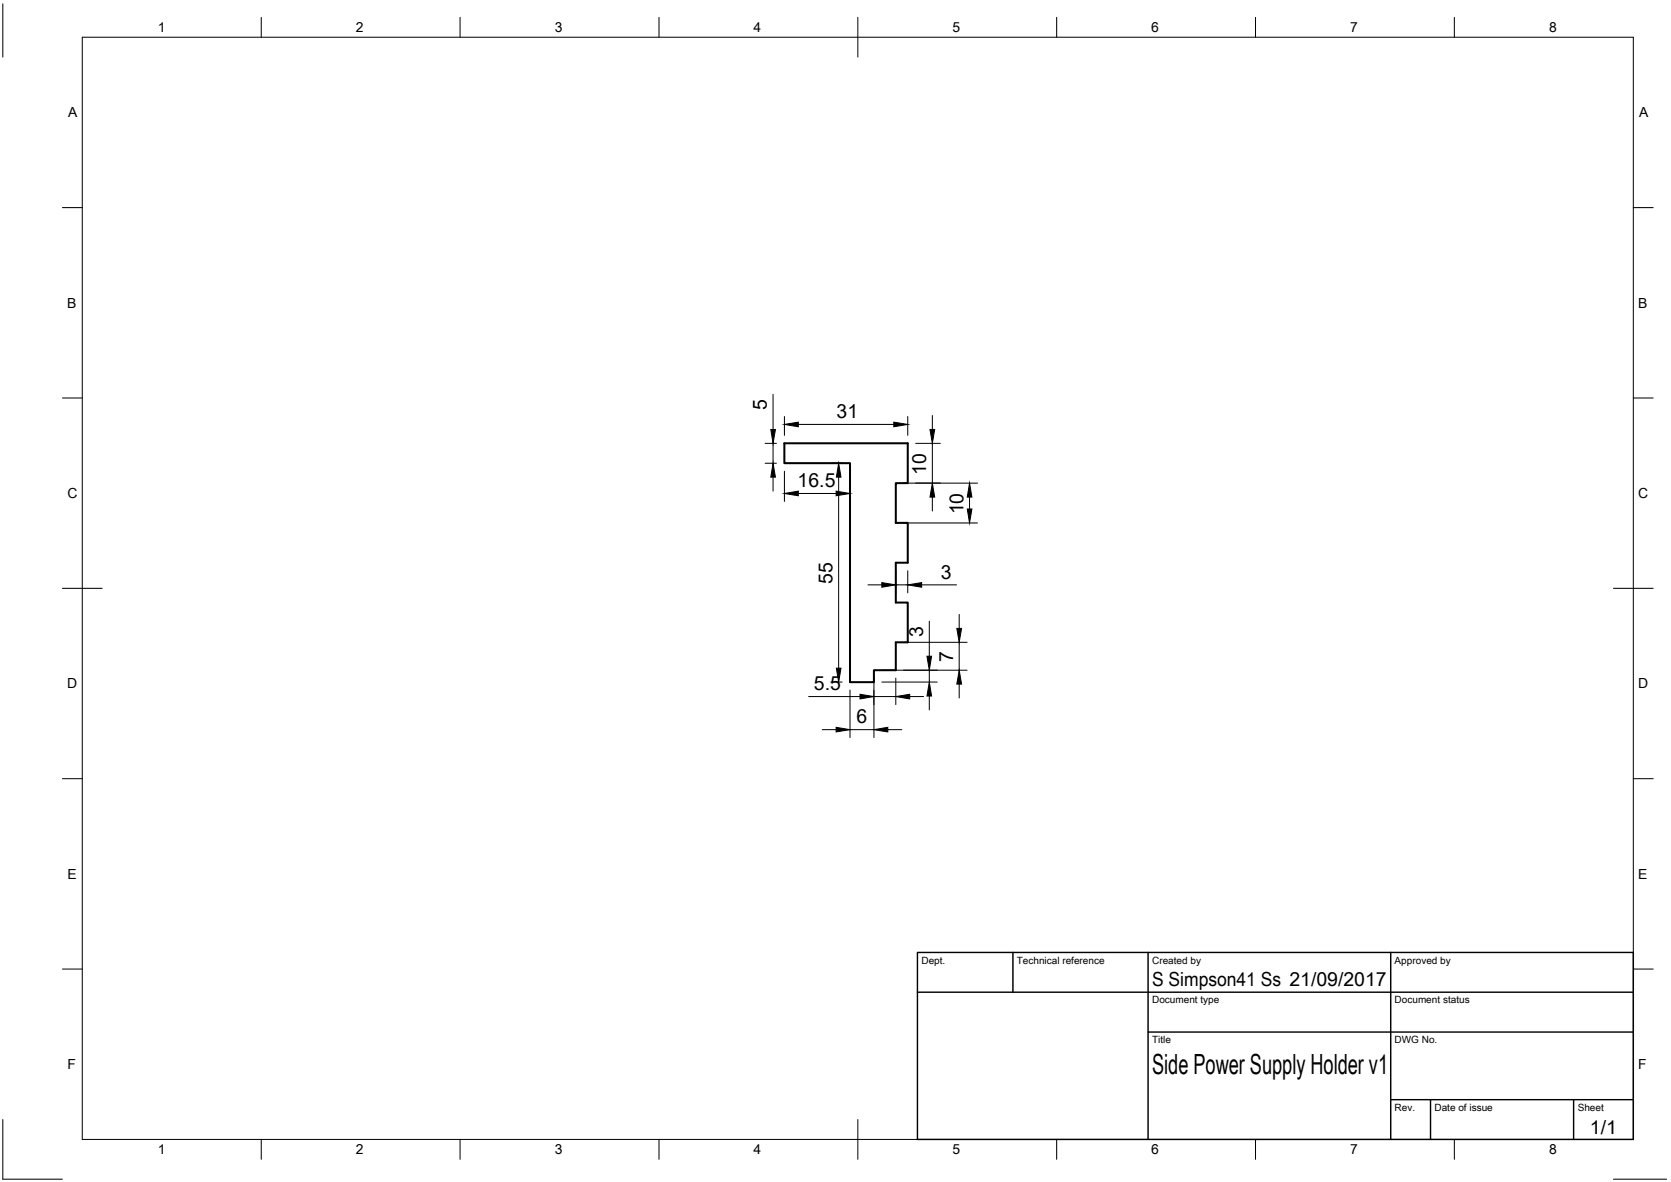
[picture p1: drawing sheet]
<svg xmlns="http://www.w3.org/2000/svg" width="420mm" height="297mm" viewBox="0 0 420 297" stroke-linecap="round" stroke-linejoin="round" font-family="sans-serif">
<!-- layer: Visible -->
<path d="M197.2 111.4h31v10h-3v10h3v10h-3v10h3v10h-3v7h-5.5v3h-6v-55h-16.5z" fill="none" stroke="#000" stroke-width=".51"/>
<!-- layer: Border -->
<g fill="none" stroke="#000" stroke-width=".25">
<path d="M.7 1v13.4M20.7 9.4h390v276.9h-390zM65.7 4.4v5M115.7 4.4v5M165.7 4.4v5M215.7 4.4v10M265.7 4.4v5M315.7 4.4v5M365.7 4.4v5M15.7 52.2h5M410.7 52.2h5M15.7 100h5"/>
<path d="M410.7 100h5M15.7 147.8h10M405.7 147.8h10M15.7 195.7h5M410.7 195.7h5M15.7 243.5h5M410.7 243.5h5M.7 281.3v15h15M65.7 286.3v5M115.7 286.3v5M165.7 286.3v5M215.7 281.3v10"/>
<path d="M265.7 286.3v5M315.7 286.3v5M365.7 286.3v5M405.7 296.3h13.4"/>
</g>
<!-- layer: TitleBlock -->
<path d="M230.7 239.4h180v46.9h-180zM254.7 239.4v9.9M288.7 239.4v46.9M349.7 239.4v46.9M230.7 249.3h180M288.7 259.4h122M349.7 276.4h61M359.7 276.4v9.9M395.7 276.4v9.9" fill="none" stroke="#000" stroke-width=".36"/>
<!-- layer: Dimensions -->
<g fill="none" stroke="#000" stroke-width=".25">
<path d="M194.4 99.1v8.8M192.4 116.4h2.8M192.4 111.4h2.8M194.4 111.4v5M194.4 119.9v3.5M197.2 104.7v4.7M197.2 118.4v7.6M200.7 106.7h24M208.9 116.4h2.8M210.9 119.9v48M213.7 118.4v7.6M228.2 104.7v4.7"/>
<path d="M230.2 111.4h6.2M234.4 104.4v3.5M234.4 111.4v10M200.7 124h9.5M227.2 121.4h18.6M227.2 131.4h18.6M234.4 124.9v3.5M243.8 124.9v3M218.2 147h3.5M225.2 143.4v5.6M225.2 147h3M228.2 143.4v5.6"/>
<path d="M231.7 147h8.8M233.7 156.1v8.8M241.2 154.4v3.5M203.3 175h12.9M208.9 171.4h2.8M213.7 173.4v12M219.7 170.4v15M219.7 175h5.5M221.7 171.4h14M221.7 168.4h21.5M225.2 170.4v6.7M227.2 161.4h16"/>
<path d="M228.7 175h3.5M233.7 168.4v3M233.7 174.9v3.5M241.2 161.4v7M241.2 171.9v3.5M206.7 183.4h3.5M213.7 183.4h6M223.2 183.4h3.5"/>
</g>
<g fill="#000" stroke="#000" stroke-width=".25">
<path d="M194.4 116.4l.6 3.5h-1.2zM193.8 107.9h1.2l-.6 3.5zM197.2 106.7l3.5-.6v1.2zM210.9 116.4l.6 3.5h-1.2zM224.7 106.1l3.5 .6-3.5 .6zM233.8 107.9h1.2l-.6 3.5zM197.2 124l3.5-.6v1.2zM210.2 123.4l3.5 .6-3.5 .6zM234.4 121.4l.6 3.5h-1.2zM243.8 121.4l.6 3.5h-1.2zM243.2 127.9h1.2l-.6 3.5zM221.7 146.4l3.5 .6-3.5 .6z"/>
<path d="M228.2 147l3.5-.6v1.2zM240.6 157.9h1.2l-.6 3.5zM210.3 167.9h1.2l-.6 3.5zM216.2 174.5l3.5 .5-3.5 .6zM225.2 175l3.5-.5v1.1zM233.7 171.4l.5 3.5h-1.1zM233.1 164.9h1.1l-.5 3.5zM241.2 168.4l.6 3.5h-1.2zM210.2 182.8l3.5 .6-3.5 .5zM219.7 183.4l3.5-.6v1.1z"/>
</g>
<text font-size="7" x="289.7" y="269.9">Side Power Supply Holder v1</text>
<g font-size="4.9">
<text x="192.8" y="103.1" transform="rotate(-90 192.8 103.1)">5</text>
<text x="210.4" y="105.1">31</text>
<text x="232.9" y="119.3" transform="rotate(-90 232.9 119.3)">10</text>
<text x="200.6" y="122.4">16.5</text>
<text x="242.2" y="129.3" transform="rotate(-90 242.2 129.3)">10</text>
<text x="209.3" y="146.6" transform="rotate(-90 209.3 146.6)">55</text>
<text x="236.5" y="145.4">3</text>
<text x="232.1" y="160.1" transform="rotate(-90 232.1 160.1)">3</text>
<text x="239.7" y="166.3" transform="rotate(-90 239.7 166.3)">7</text>
<text x="204.6" y="173.5">5.5</text>
<text x="215.4" y="181.8">6</text>
<text x="289.7" y="247.8">S Simpson41 Ss 21/09/2017</text>
<text x="399.8" y="284.9">1/1</text>
</g>
<g font-size="3.5">
<text x="39.7" y="8.1">1</text>
<text x="89.5" y="8.1">2</text>
<text x="139.5" y="8.1">3</text>
<text x="189.4" y="8.1">4</text>
<text x="239.5" y="8.1">5</text>
<text x="289.4" y="8.1">6</text>
<text x="339.5" y="8.1">7</text>
<text x="389.5" y="8.1">8</text>
<text x="17.1" y="29.5">A</text>
<text x="412.1" y="29.5">A</text>
<text x="16.9" y="77.3">B</text>
<text x="411.9" y="77.3">B</text>
<text x="16.9" y="125.2">C</text>
<text x="411.9" y="125.2">C</text>
<text x="16.9" y="173">D</text>
<text x="411.9" y="173">D</text>
<text x="16.9" y="220.9">E</text>
<text x="411.9" y="220.9">E</text>
<text x="16.9" y="268.7">F</text>
<text x="411.9" y="268.7">F</text>
<text x="39.7" y="290.1">1</text>
<text x="89.5" y="290.1">2</text>
<text x="139.5" y="290.1">3</text>
<text x="189.4" y="290.1">4</text>
<text x="239.5" y="290.1">5</text>
<text x="289.4" y="290.1">6</text>
<text x="339.5" y="290.1">7</text>
<text x="389.5" y="290.1">8</text>
</g>
<g font-size="2.5">
<text x="231.7" y="242.1">Dept.</text>
<text x="255.7" y="242.1">Technical reference</text>
<text x="289.7" y="242.1">Created by</text>
<text x="350.7" y="242.1">Approved by</text>
<text x="289.7" y="252.1">Document type</text>
<text x="350.7" y="252.1">Document status</text>
<text x="289.7" y="262.1">Title</text>
<text x="350.7" y="262.1">DWG No.</text>
<text x="350.7" y="279.1">Rev.</text>
<text x="360.7" y="279.1">Date of issue</text>
<text x="396.7" y="279.1">Sheet</text>
</g>
</svg>
